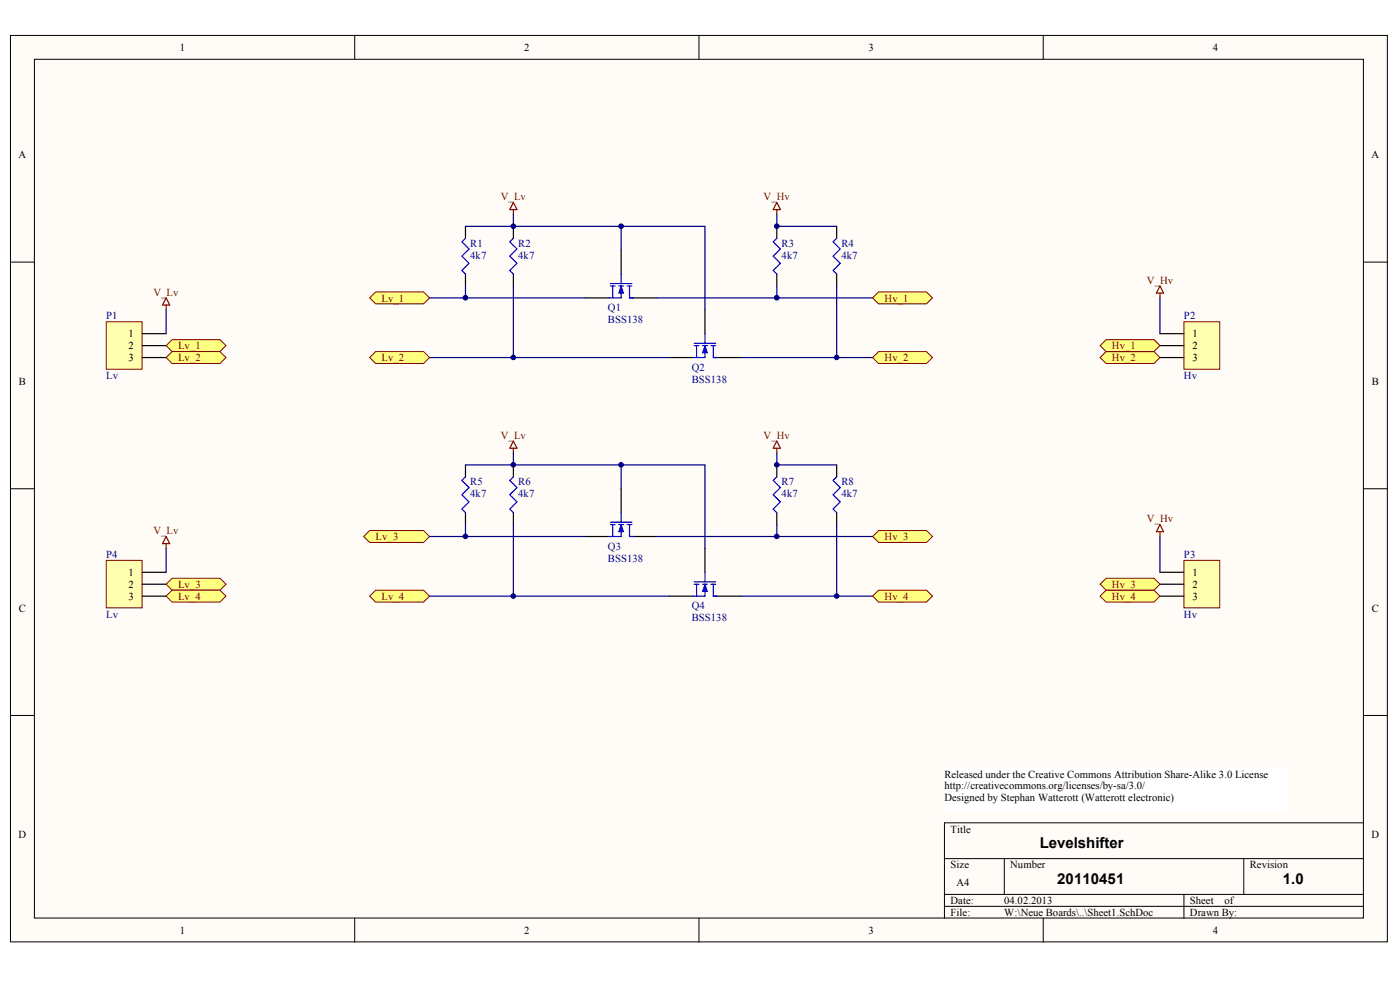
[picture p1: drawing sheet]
<svg xmlns="http://www.w3.org/2000/svg" width="288mm" height="202mm" viewBox="0 0 288 202" stroke-linecap="round" stroke-linejoin="round" font-family="sans-serif">
<g fill="#fffcf8" stroke="#000" stroke-width=".21">
<path d="M2.2 7.3h283.1v186.2h-283.1z"/>
<path d="M7.1 12.2h273.2v176.4h-273.2z"/>
</g>
<g fill="none" stroke="#000" stroke-width=".21">
<path d="M72.9 7.3v4.9M143.7 7.3v4.9M214.5 7.3v4.9M2.2 53.8h4.9M280.4 53.8h4.9M2.2 100.4h4.9M280.4 100.4h4.9M2.2 147h4.9M280.4 147h4.9M194.2 176.4h86.2M206.5 176.4v7.3M255.7 176.4v7.3"/>
<path d="M280.4 169h-86.2v19.6M72.9 188.6v4.9M143.7 188.6v4.9M194.2 183.7h86.2M194.2 186.2h86.2M214.5 188.6v4.9M243.4 183.7v4.9"/>
</g>
<g fill="none" stroke="#000" stroke-width=".25">
<path d="M95.7 46.5v2.4M95.7 56.3v2.4M105.6 46.5v2.4M105.6 56.3v2.4M127.7 51.4v4.9M159.7 46.5v2.4M159.7 56.3v2.4M172 46.5v2.4M172 56.3v2.4M120.3 61.2h5M130.2 61.2h4.9M137.6 73.5h4.9"/>
<path d="M145 63.6v4.9M147.4 73.5h4.9"/>
</g>
<g fill="none" stroke="#00f" stroke-width=".25">
<path d="M95.7 48.9l-.7 .8 1.4 1.4-1.4 1.5 1.4 1.5-1.4 1.5 .7 .7M105.6 48.9l-.8 .8 1.5 1.4-1.5 1.5 1.5 1.5-1.5 1.5 .8 .7M125.5 58.3h4.4M125.5 58.7h1M126 58.7v2.5M127.2 58.7h1M127.7 56.3v2M127.7 58.7v2.5h-2.4M128.9 58.7h1M129.4 58.7v2.5h.8M159.7 48.9l-.7 .8 1.5 1.4-1.5 1.5 1.5 1.5-1.5 1.5 .7 .7M172 48.9l-.7 .8 1.5 1.4-1.5 1.5 1.5 1.5-1.5 1.5 .7 .7"/>
<path d="M142.7 70.5h4.5M142.7 71h1M143.2 71v2.5M144.5 71h.9M145 68.5v2M145 71v2.5h-2.5M146.2 71h1M146.7 71v2.5h.7"/>
</g>
<g fill="#00f" stroke="#00f" stroke-width=".21">
<path d="M127.7 58.7l.5 1.5h-1z"/>
<path d="M145 71l.4 1.5h-.9z"/>
</g>
<path d="M105.6 41.6l.7 1.5h-1.5zM105.6 43.1v.9M159.7 41.6l.8 1.5h-1.5zM159.7 43.1v.9" fill="none" stroke="#800000" stroke-width=".25"/>
<path d="M95.7 46.5h49.3v17.1M95.7 58.7v2.5h24.6M105.6 44v2.5M159.7 58.7v2.5M172 58.7v14.8M88.3 73.5h49.3M135.1 61.2h44.3M152.3 73.5h27.1" fill="none" stroke="#000080" stroke-width=".25"/>
<g fill="#ffff80" stroke="#800000" stroke-width=".21">
<path d="M76 61.2l1.2-1.2h9.9l1.2 1.2-1.2 1.2h-9.9z" fill-rule="evenodd"/>
<path d="M76 73.5l1.2-1.3h9.9l1.2 1.3-1.2 1.2h-9.9z" fill-rule="evenodd"/>
<path d="M179.4 73.5l1.3-1.3h9.8l1.2 1.3-1.2 1.2h-9.8z" fill-rule="evenodd"/>
<path d="M179.4 61.2l1.3-1.2h9.8l1.2 1.2-1.2 1.2h-9.8z" fill-rule="evenodd"/>
</g>
<path d="M105.6 58.7v14.8M127.7 46.5v4.9M159.7 44v2.5h12.3M88.3 61.2h7.4M95.7 95.5h49.3v17.2M105.6 93.1v2.4M95.7 107.8v2.4h24.6M135.1 110.2h44.3M159.7 107.8v2.4M172 107.8v14.7M88.3 122.5h49.3M152.3 122.5h27.1" fill="none" stroke="#000080" stroke-width=".25"/>
<g fill="none" stroke="#000" stroke-width=".25">
<path d="M95.7 95.5v2.5M105.6 95.5v2.5M159.7 95.5v2.5M172 95.5v2.5M95.7 105.3v2.5M105.6 105.3v2.5M120.3 110.2h5M127.7 100.4v4.9M130.2 110.2h4.9M145 112.7v4.9M159.7 105.3v2.5M172 105.3v2.5"/>
<path d="M137.6 122.5h4.9M147.4 122.5h4.9"/>
</g>
<g fill="none" stroke="#00f" stroke-width=".25">
<path d="M95.7 98l-.7 .7 1.4 1.5-1.4 1.4 1.4 1.5-1.4 1.5 .7 .7M105.6 98l-.8 .7 1.5 1.5-1.5 1.4 1.5 1.5-1.5 1.5 .8 .7M159.7 98l-.7 .7 1.5 1.5-1.5 1.4 1.5 1.5-1.5 1.5 .7 .7M172 98l-.7 .7 1.5 1.5-1.5 1.4 1.5 1.5-1.5 1.5 .7 .7M125.5 107.3h4.4M125.5 107.8h1M126 107.8v2.4M127.2 107.8h1M127.7 105.3v2M127.7 107.8v2.4h-2.4M128.9 107.8h1M129.4 107.8v2.4h.8"/>
<path d="M142.7 119.5h4.5M145 117.6v1.9M142.7 120h1M143.2 120v2.5M144.5 120h.9M145 120v2.5h-2.5M146.2 120h1M146.7 120v2.5h.7"/>
</g>
<g fill="#00f" stroke="#00f" stroke-width=".21">
<path d="M127.7 107.8l.5 1.4h-1z"/>
<path d="M145 120l.4 1.5h-.9z"/>
</g>
<path d="M105.6 90.6l.7 1.5h-1.5zM105.6 92.1v1M159.7 90.6l.8 1.5h-1.5zM159.7 92.1v1" fill="none" stroke="#800000" stroke-width=".25"/>
<g fill="#ffff80" stroke="#800000" stroke-width=".21">
<path d="M74.8 110.2l1.2-1.2h11.1l1.2 1.2-1.2 1.2h-11.1z" fill-rule="evenodd"/>
<path d="M76 122.5l1.2-1.3h9.9l1.2 1.3-1.2 1.2h-9.9z" fill-rule="evenodd"/>
<path d="M179.4 122.5l1.3-1.3h9.8l1.2 1.3-1.2 1.2h-9.8z" fill-rule="evenodd"/>
<path d="M179.4 110.2l1.3-1.2h9.8l1.2 1.2-1.2 1.2h-9.8z" fill-rule="evenodd"/>
</g>
<path d="M127.7 95.5v4.9M159.7 93.1v2.4h12.3M88.3 110.2h7.4M105.6 107.8v14.7" fill="none" stroke="#000080" stroke-width=".25"/>
<path d="M21.8 66.1h7.4v9.8h-7.4z" fill="#ffffb0" stroke="#800000" stroke-width=".21"/>
<path d="M29.2 68.5h5M29.2 71h5M29.2 73.5h5" fill="none" stroke="#000" stroke-width=".25"/>
<path d="M21.8 115.1h7.4v9.8h-7.4z" fill="#ffffb0" stroke="#800000" stroke-width=".21"/>
<path d="M29.2 117.6h5M29.2 120h5M29.2 122.5h5" fill="none" stroke="#000" stroke-width=".25"/>
<path d="M243.4 66.1h7.4v9.8h-7.4z" fill="#ffffb0" stroke="#800000" stroke-width=".21"/>
<path d="M238.5 68.5h4.9M238.5 71h4.9M238.5 73.5h4.9" fill="none" stroke="#000" stroke-width=".25"/>
<path d="M243.4 115.1h7.4v9.8h-7.4z" fill="#ffffb0" stroke="#800000" stroke-width=".21"/>
<path d="M238.5 117.6h4.9M238.5 120h4.9M238.5 122.5h4.9" fill="none" stroke="#000" stroke-width=".25"/>
<g fill="#ffff80" stroke="#800000" stroke-width=".21">
<path d="M34.2 71l1.2-1.2h9.8l1.3 1.2-1.3 1.2h-9.8z" fill-rule="evenodd"/>
<path d="M34.2 73.5l1.2-1.3h9.8l1.3 1.3-1.3 1.2h-9.8z" fill-rule="evenodd"/>
<path d="M34.2 120l1.2-1.2h9.8l1.3 1.2-1.3 1.2h-9.8z" fill-rule="evenodd"/>
<path d="M34.2 122.5l1.2-1.3h9.8l1.3 1.3-1.3 1.2h-9.8z" fill-rule="evenodd"/>
</g>
<path d="M34.2 62.7v.9M34.2 61.2l.7 1.5h-1.5zM34.2 110.2l.7 1.5h-1.5zM34.2 111.7v1" fill="none" stroke="#800000" stroke-width=".25"/>
<path d="M34.2 63.6v4.9M34.2 112.7v4.9" fill="none" stroke="#000080" stroke-width=".25"/>
<g fill="#ffff80" stroke="#800000" stroke-width=".21">
<path d="M226.2 73.5l1.2-1.3h9.9l1.2 1.3-1.2 1.2h-9.9z" fill-rule="evenodd"/>
<path d="M226.2 71l1.2-1.2h9.9l1.2 1.2-1.2 1.2h-9.9z" fill-rule="evenodd"/>
<path d="M226.2 122.5l1.2-1.3h9.9l1.2 1.3-1.2 1.2h-9.9z" fill-rule="evenodd"/>
<path d="M226.2 120l1.2-1.2h9.9l1.2 1.2-1.2 1.2h-9.9z" fill-rule="evenodd"/>
</g>
<path d="M238.5 58.7l.8 1.5h-1.5zM238.5 60.2v1M238.5 109.2v1M238.5 107.8l.8 1.4h-1.5z" fill="none" stroke="#800000" stroke-width=".25"/>
<path d="M238.5 61.2v7.3M238.5 110.2v7.4" fill="none" stroke="#000080" stroke-width=".25"/>
<path d="M194.2 157.8h70.6v8.7h-70.6z" fill="#fff" stroke="#fff" stroke-width=".21"/>
<g fill="#000080" stroke="#000080" stroke-width=".21">
<circle cx="95.7" cy="110.2" r=".47"/>
<circle cx="95.7" cy="61.2" r=".48"/>
<circle cx="105.6" cy="122.4" r=".47"/>
<circle cx="105.6" cy="95.5" r=".47"/>
<circle cx="105.6" cy="73.4" r=".47"/>
<circle cx="105.6" cy="46.5" r=".47"/>
<circle cx="127.7" cy="95.5" r=".47"/>
<circle cx="127.7" cy="46.5" r=".47"/>
<circle cx="159.7" cy="110.2" r=".47"/>
<circle cx="159.7" cy="95.5" r=".47"/>
<circle cx="159.7" cy="61.2" r=".48"/>
<circle cx="159.7" cy="46.5" r=".47"/>
<circle cx="172" cy="122.4" r=".47"/>
<circle cx="172" cy="73.4" r=".47"/>
</g>
<g font-size="3.1">
<text x="213.8" y="174.3">Levelshifter</text>
<text x="217.4" y="181.6">20110451</text>
<text x="263.8" y="181.6">1.0</text>
</g>
<g font-size="2.2">
<text x="37" y="10.5">1</text>
<text x="107.8" y="10.5">2</text>
<text x="178.6" y="10.5">3</text>
<text x="249.4" y="10.5">4</text>
<text x="3.8" y="32.5">A</text>
<text x="282" y="32.5">A</text>
<text x="26.4" y="69.3">1</text>
<text x="26.4" y="71.7">2</text>
<text x="245.2" y="69.3">1</text>
<text x="245.2" y="71.7">2</text>
<text x="26.4" y="74.2">3</text>
<text x="245.2" y="74.2">3</text>
<text x="3.9" y="79.1">B</text>
<text x="282.1" y="79.1">B</text>
<text x="26.4" y="118.3">1</text>
<text x="245.2" y="118.3">1</text>
<text x="3.9" y="125.7">C</text>
<text x="26.4" y="120.8">2</text>
<text x="26.4" y="123.2">3</text>
<text x="245.2" y="120.8">2</text>
<text x="245.2" y="123.2">3</text>
<text x="282.1" y="125.7">C</text>
<text x="194.2" y="159.7">Released under the Creative Commons Attribution Share-Alike 3.0 License</text>
<text x="194.2" y="162.2">http://creativecommons.org/licenses/by-sa/3.0/</text>
<text x="194.2" y="164.6">Designed by Stephan Watterott (Watterott electronic)</text>
<text x="3.8" y="172.2">D</text>
<text x="195.4" y="171">Title</text>
<text x="282" y="172.2">D</text>
<text x="195.4" y="178.4">Size</text>
<text x="207.7" y="178.4">Number</text>
<text x="257" y="178.4">Revision</text>
<text x="195.4" y="185.7">Date:</text>
<text x="196.7" y="182">A4</text>
<text x="206.5" y="185.7">04.02.2013</text>
<text x="244.7" y="185.7">Sheet</text>
<text x="251.8" y="185.7">of</text>
<text x="37" y="191.9">1</text>
<text x="107.8" y="191.9">2</text>
<text x="178.6" y="191.9">3</text>
<text x="195.4" y="188.1">File:</text>
<text x="206.5" y="188.1">W:\Neue Boards\..\Sheet1.SchDoc</text>
<text x="244.7" y="188.1">Drawn By:</text>
<text x="249.4" y="191.9">4</text>
</g>
<g font-size="2.2" fill="#800000">
<text x="103" y="41.1">V_Lv</text>
<text x="157" y="41.1">V_Hv</text>
<text x="235.8" y="58.3">V_Hv</text>
<text x="31.6" y="60.7">V_Lv</text>
<text x="78.5" y="61.9">Lv_1</text>
<text x="181.9" y="61.9">Hv_1</text>
<text x="36.6" y="71.7">Lv_1</text>
<text x="228.6" y="71.7">Hv_1</text>
<text x="36.6" y="74.2">Lv_2</text>
<text x="78.5" y="74.2">Lv_2</text>
<text x="181.9" y="74.2">Hv_2</text>
<text x="228.6" y="74.2">Hv_2</text>
<text x="103" y="90.1">V_Lv</text>
<text x="157" y="90.1">V_Hv</text>
<text x="235.8" y="107.3">V_Hv</text>
<text x="31.6" y="109.7">V_Lv</text>
<text x="77.2" y="110.9">Lv_3</text>
<text x="181.9" y="110.9">Hv_3</text>
<text x="36.6" y="120.8">Lv_3</text>
<text x="36.6" y="123.2">Lv_4</text>
<text x="78.5" y="123.2">Lv_4</text>
<text x="181.9" y="123.2">Hv_4</text>
<text x="228.6" y="123.2">Hv_4</text>
<text x="228.6" y="120.8">Hv_3</text>
</g>
<g font-size="2.2" fill="#000080">
<text x="96.7" y="50.6">R1</text>
<text x="96.7" y="53.1">4k7</text>
<text x="106.6" y="50.6">R2</text>
<text x="106.6" y="53.1">4k7</text>
<text x="160.7" y="50.6">R3</text>
<text x="160.7" y="53.1">4k7</text>
<text x="173" y="50.6">R4</text>
<text x="173" y="53.1">4k7</text>
<text x="21.9" y="65.6">P1</text>
<text x="125" y="63.9">Q1</text>
<text x="243.5" y="65.6">P2</text>
<text x="125" y="66.3">BSS138</text>
<text x="21.9" y="77.9">Lv</text>
<text x="142.2" y="76.2">Q2</text>
<text x="243.5" y="77.9">Hv</text>
<text x="142.2" y="78.6">BSS138</text>
<text x="96.7" y="99.7">R5</text>
<text x="106.6" y="99.7">R6</text>
<text x="160.7" y="99.7">R7</text>
<text x="173" y="99.7">R8</text>
<text x="96.7" y="102.1">4k7</text>
<text x="106.6" y="102.1">4k7</text>
<text x="160.7" y="102.1">4k7</text>
<text x="173" y="102.1">4k7</text>
<text x="125" y="112.9">Q3</text>
<text x="21.9" y="114.7">P4</text>
<text x="125" y="115.4">BSS138</text>
<text x="243.5" y="114.7">P3</text>
<text x="142.2" y="125.2">Q4</text>
<text x="21.9" y="126.9">Lv</text>
<text x="142.2" y="127.6">BSS138</text>
<text x="243.5" y="126.9">Hv</text>
</g>
</svg>
